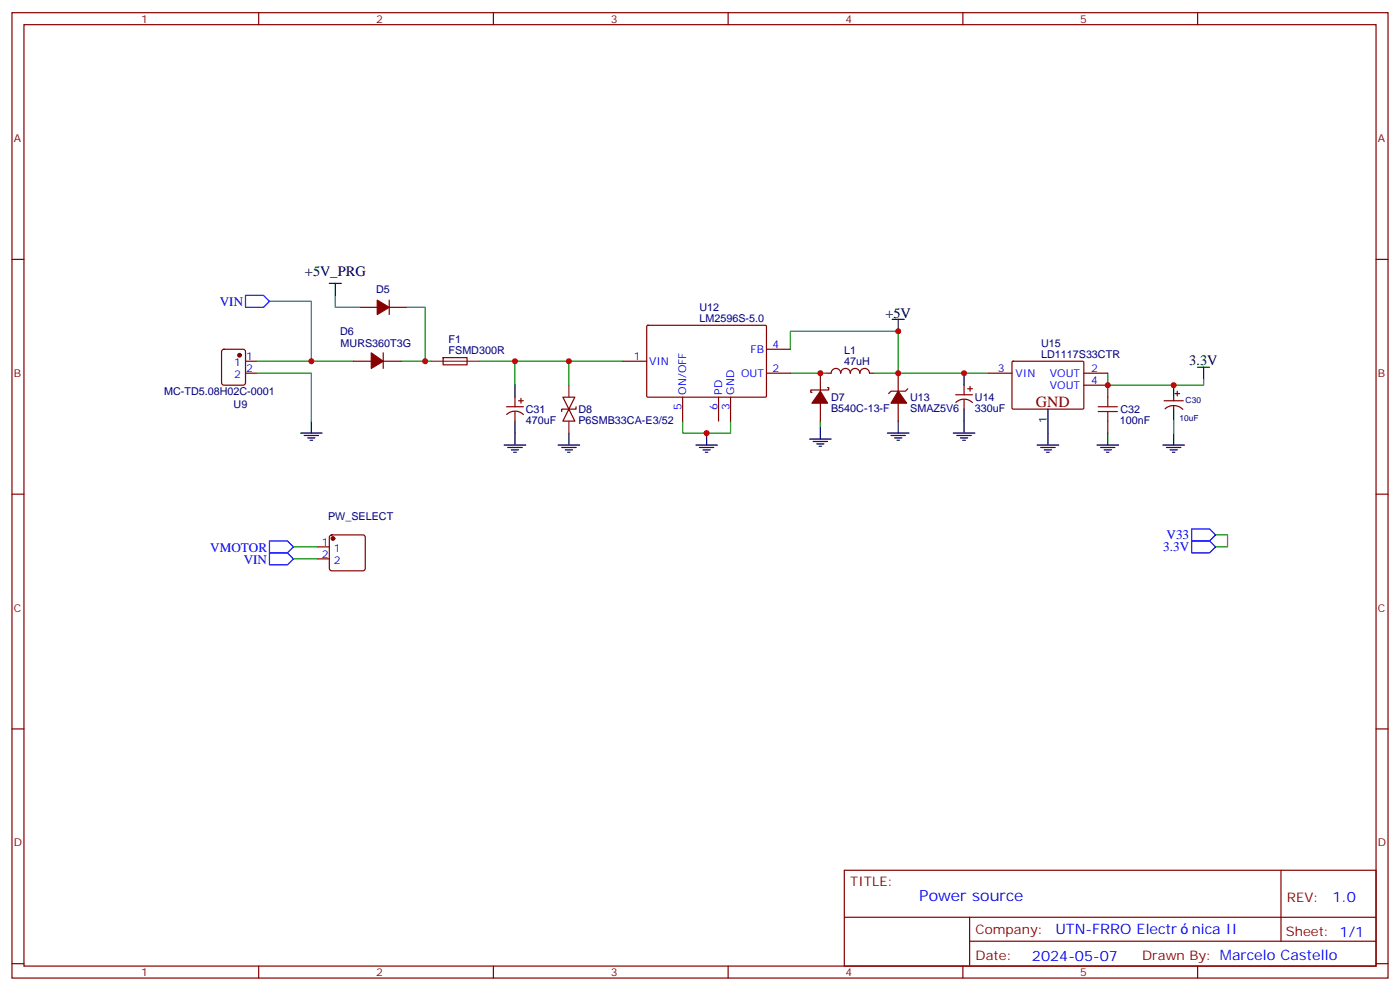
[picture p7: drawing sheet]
<svg xmlns="http://www.w3.org/2000/svg" width="412mm" height="292mm" viewBox="0 0 412 292" stroke-linecap="round" stroke-linejoin="round" font-family="sans-serif">
<g fill="none" stroke="#870000" stroke-width=".35">
<path d="M3.5 3.7h405.4v284.4h-405.4zM7.1 7.3h398.2v277.3h-398.2zM76.2 3.7v3.6M145.3 3.7v3.6M214.5 3.7v3.6M283.6 3.7v3.6M352.8 3.7v3.6M3.5 76.4h3.6M405.3 76.4h3.6M105.8 90.5h5.3M114.7 88.4v4.2M114.7 90.5h5.2"/>
<path d="M190.6 96l.3-.2 34.7 .1 .2 .3-.1 20.6-.3 .2-34.7-.1-.2-.3zM65.5 103.1l.5-.2h5.6l.7 .4v9.4l-.4 .7-5.9 .1-.7-.5v-9.4zM72.3 109.9h3.5M72.3 106.4h3.5M104.1 106.4h5.3M112.9 106.4h5.3M112.9 103.9v4.6M130.5 105.3h7l.1 2.1-7 .1zM149.2 119.8h5M151.7 117v2.8M152.8 118h1.4M153.5 117.3v1.4"/>
<path d="M165.8 117h3.5l-1.7 3.5zM169.7 119.8v.7h-4.2v.7M183.4 106.4h7.1M201.1 117v7M211.7 117v7M215.2 117v7M225.8 109.9h7M225.8 102.9h7M241.7 109.9v5.3M241.7 118.7v5.3M243.4 109.9h1.4a1.41 1.41 0 0 1 1.4-1.4 1.41 1.41 0 0 1 1.4 1.4 1.41 1.41 0 0 1 1.5-1.4 1.41 1.41 0 0 1 1.4 1.4 1.41 1.41 0 0 1 1.4-1.4 1.41 1.41 0 0 1 1.4 1.4 1.41 1.41 0 0 1 1.4-1.4 1.41 1.41 0 0 1 1.4 1.4h1.4M243.8 114.2h.3v.7h-5.3v.7h.4"/>
<path d="M264.6 109.9v5.3M264.6 118.7v5.3M267.4 114.5l-.7 .7h-4.2l-.7 .7M281.5 116.3h5M281.6 118.5a3.5 3.5 0 0 1 4.9 .1M284 113.5v2.8M284 117.7v2.8M285 114.5h1.5M285.8 113.8v1.4M291 109.9h7.1M298.2 106.6l.2-.2h20.7l.2 .4-.1 13.5-.3 .2h-20.6l-.2-.3zM319.3 109.9h7"/>
<path d="M319.3 113.5h7v3.5M342.9 118h5.6M345.7 117v1M345.7 119.5v1M346.1 115.9h1.4M346.8 115.2v1.4M149.3 122.1a3.5 3.5 0 0 1 4.9 0M151.7 121.2v2.8M167.6 120.5l1.7 3.5h-3.5zM326.3 124v3.6M343.2 120.4a3.8 3.8 0 0 1 5.2 .2M3.5 145.6h3.6"/>
<path d="M97.2 157.8l.5-.2h9.2l.5 .2 .2 .5v9.1l-.2 .5-.5 .2h-9.2l-.5-.2-.2-.5v-9.1zM405.3 145.6h3.6M93.5 161.1h3.5M93.5 164.6h3.5M3.5 214.7h3.6M405.3 214.7h3.6M248.7 256.3h156.6v28.3h-156.6zM377.3 256.4v20.8M248.7 270.2h156.5M285.6 277.2h119.6M285.6 270.2v14.1M3.5 283.8h3.6"/>
<path d="M76.2 284.6v3.5M145.3 284.6v3.5M214.5 284.6v3.5M283.6 284.6v3.5M352.8 284.6v3.5M405.3 283.8h3.6"/>
</g>
<g fill="#870000" stroke="#870000" stroke-width=".35">
<path d="M111.1 88.4l3.6 2.1-3.6 2.1z"/>
<path d="M264.6 115.2l2.5 3.5h-4.6z"/>
<path d="M241.7 115.2l2.1 3.5h-4.6z"/>
<path d="M109.4 103.9l3.5 2.5-3.5 2.1z"/>
<circle cx="98.1" cy="158.6" r=".53"/>
<circle cx="70.6" cy="104.6" r=".53"/>
</g>
<g fill="none" stroke="#008700" stroke-width=".35">
<path d="M79.4 88.8h12.3v17.6h12.4M98.8 87v3.5h7M119.9 90.5h5.3v15.9M75.8 109.9h15.9v14.1M75.8 106.4h15.9M118.2 106.4h8.8M141.1 106.4h42.3M151.7 106.4v7.1M167.6 106.4v7.1M232.8 102.9v-5.3h31.8v12.3M232.8 109.9h10.6M257.5 109.9h33.5"/>
<path d="M326.3 109.9v3.6h28.2v-1.8M201.1 124v3.6h14.1v-3.6M241.7 124v1.8M345.7 124v3.6M358.1 157.6h3.5v3.5h-3.5M86.4 161.1h7.1M86.4 164.6h7.1"/>
</g>
<g fill="none" stroke="#000" stroke-width=".35">
<path d="M97 83.5h3.5M98.8 83.5v3.5M262.8 94.1h3.5M264.6 94.1v3.5M151.7 113.5v3.5M284 109.9v3.6M345.7 113.5v3.5M352.8 108.2h3.5M354.5 108.2v3.5M88.5 127.6h6.4M89.6 128.3h4.2M90.7 129h2.1"/>
<path d="M91.4 129.7h.7M91.7 124v3.6M148.5 131.1h6.4M149.6 131.8h4.2M150.6 132.5h2.2M151.3 133.2h.7M151.7 124v7.1M164.4 131.1h6.3M165.5 131.8h4.2M166.5 132.5h2.1M167.2 133.2h.7M167.6 127.6v3.5"/>
<path d="M205 131.1h6.3M206 131.8h4.3M207.1 132.5h2.1M207.8 133.2h.7M208.1 127.6v3.5M238.5 129.3h6.3M239.5 130h4.3M240.6 130.7h2.1M241.3 131.4h.7M241.7 125.8v3.5M261.4 127.6h6.4M262.5 128.3h4.2"/>
<path d="M263.5 129h2.1M264.2 129.7h.7M264.6 124v3.6M280.8 127.6h6.4M281.9 128.3h4.2M282.9 129h2.1M283.6 129.7h.7M284 120.5v7.1M305.5 131.1h6.4M306.6 131.8h4.2M307.6 132.5h2.1M308.3 133.2h.7"/>
<path d="M308.7 120.5v10.6M323.1 131.1h6.4M324.2 131.8h4.2M325.3 132.5h2.1M326 133.2h.7M326.3 127.6v3.5M342.5 131.1h6.4M343.6 131.8h4.2M344.7 132.5h2.1M345.4 133.2h.7M345.7 120.5v3.5M345.7 127.6v3.5"/>
</g>
<path d="M127 106.4h14.1M167.6 113.5v3.5M167.6 124v3.6" fill="none" stroke="#8c2424" stroke-width=".35"/>
<path d="M323.5 119.8h5.6M326.3 117v2.8M323.5 121.2h5.6M326.3 121.2v2.8" fill="none" stroke="#a10000" stroke-width=".35"/>
<path d="M72.3 87h5.3l1.8 1.8-1.8 1.7h-5.3zM79.4 159.3h5.3l1.7 1.8-1.7 1.7h-5.3zM351 155.8h5.3l1.8 1.8-1.8 1.7h-5.3zM351 159.3h5.3l1.8 1.8-1.8 1.7h-5.3zM79.4 162.8h5.3l1.7 1.8-1.7 1.8h-5.3z" fill="none" stroke="#00f" stroke-width=".35"/>
<g fill="#c00">
<circle cx="125.2" cy="106.4" r=".88"/>
<circle cx="264.6" cy="97.6" r=".88"/>
<circle cx="208.1" cy="127.6" r=".88"/>
<circle cx="241.7" cy="109.9" r=".88"/>
<circle cx="264.6" cy="109.9" r=".88"/>
<circle cx="284" cy="109.9" r=".88"/>
<circle cx="345.7" cy="113.5" r=".88"/>
<circle cx="151.7" cy="106.4" r=".88"/>
<circle cx="167.6" cy="106.4" r=".88"/>
<circle cx="326.3" cy="113.5" r=".88"/>
<circle cx="91.7" cy="106.4" r=".88"/>
</g>
<text font-size="4.6" fill="#800" x="305.2" y="119.8">GND</text>
<text font-size="4.6" fill="#00f" x="270.8" y="265.4">Power source</text>
<g font-size="4.2">
<text x="89.8" y="81.3">+5V_PRG</text>
<text x="260.8" y="93.7">+5V</text>
<text x="350.3" y="107.5">3.3V</text>
</g>
<g font-size="4.2" fill="#00f">
<text x="392.5" y="265.6">1.0</text>
<text x="310.9" y="275.2">UTN-FRRO Electr</text>
<text x="351.1" y="275.2">nica II</text>
<text x="304" y="283">2024-05-07</text>
</g>
<g font-size="3.9" fill="#00f">
<text x="64.7" y="90.1">VIN</text>
<text x="343.6" y="158.8">V33</text>
<text x="61.9" y="162.5">VMOTOR</text>
<text x="71.8" y="166">VIN</text>
<text x="342.7" y="162.3">3.3V</text>
</g>
<g font-size="3.9" fill="#800">
<text x="250.5" y="260.9">TITLE:</text>
<text x="379.1" y="265.6">REV:</text>
<text x="287.4" y="275.1">Company:</text>
<text x="378.7" y="275.7">Sheet: 1/1</text>
<text x="287.4" y="282.8">Date:</text>
<text x="336.4" y="282.9">Drawn By: Marcelo Castello</text>
</g>
<g font-size="3.2" fill="#800">
<text x="41.6" y="6.7">1</text>
<text x="110.8" y="6.7">2</text>
<text x="179.9" y="6.7">3</text>
<text x="249.1" y="6.7">4</text>
<text x="318.2" y="6.7">5</text>
<text x="4.1" y="41.8">A</text>
<text x="405.9" y="41.8">A</text>
<text x="4.1" y="111">B</text>
<text x="405.9" y="111">B</text>
<text x="4.1" y="180.1">C</text>
<text x="405.9" y="180.1">C</text>
<text x="4.1" y="249.3">D</text>
<text x="405.9" y="249.3">D</text>
<text x="41.6" y="287.5">1</text>
<text x="110.8" y="287.5">2</text>
<text x="179.9" y="287.5">3</text>
<text x="249.1" y="287.5">4</text>
<text x="318.2" y="287.5">5</text>
</g>
<g font-size="3.2" fill="#000080">
<text x="110.8" y="86.4">D5</text>
<text x="206" y="94.8">LM2596S-5.0</text>
<text x="206" y="91.5">U12</text>
<text x="100.2" y="98.7">D6</text>
<text x="132.1" y="101.1">F1</text>
<text x="100.3" y="102.2">MURS360T3G</text>
<text x="132.1" y="104.3">FSMD300R</text>
<text x="248.6" y="107.5">47uH</text>
<text x="248.6" y="104.2">L1</text>
<text x="306.7" y="105.3">LD1117S33CTR</text>
<text x="306.7" y="102.1">U15</text>
<text x="48.3" y="116.3">MC-TD5.08H02C-0001</text>
<text x="244.8" y="118.1">D7</text>
<text x="268.1" y="118.1">U13</text>
<text x="287.2" y="118.1">U14</text>
<text x="68.8" y="120.2">U9</text>
<text x="154.9" y="124.9">470uF</text>
<text x="154.9" y="121.6">C31</text>
<text x="170.4" y="124.9">P6SMB33CA-E3/52</text>
<text x="170.4" y="121.7">D8</text>
<text x="244.8" y="121.3">B540C-13-F</text>
<text x="268.1" y="121.3">SMAZ5V6</text>
<text x="287.2" y="121.3">330uF</text>
<text x="329.8" y="124.8">100nF</text>
<text x="330" y="121.7">C32</text>
<text x="96.6" y="153.2">PW_SELECT</text>
</g>
<g font-size="3.2" fill="#00f">
<text x="69" y="107.8">1</text>
<text x="72.5" y="106">1</text>
<text x="186.7" y="106">1</text>
<text x="191.2" y="107.5">VIN</text>
<text x="221.1" y="103.9">FB</text>
<text x="227.5" y="102.5">4</text>
<text x="69" y="111.3">2</text>
<text x="72.5" y="109.6">2</text>
<text x="218.3" y="111">OUT</text>
<text x="227.5" y="109.6">2</text>
<text x="294" y="109.6">3</text>
<text x="299.2" y="111">VIN</text>
<text x="309.3" y="111">VOUT</text>
<text x="321.4" y="109.6">2</text>
<text x="321.4" y="113.1">4</text>
<text x="202.1" y="116.3" transform="rotate(-90 202.1 116.3)">ON/OFF</text>
<text x="212.7" y="116.3" transform="rotate(-90 212.7 116.3)">PD</text>
<text x="216.3" y="116.3" transform="rotate(-90 216.3 116.3)">GND</text>
<text x="309.3" y="114.5">VOUT</text>
<text x="200.7" y="120.8" transform="rotate(-90 200.7 120.8)">5</text>
<text x="211.3" y="120.8" transform="rotate(-90 211.3 120.8)">6</text>
<text x="214.8" y="120.8" transform="rotate(-90 214.8 120.8)">3</text>
<text x="94.8" y="160.7">1</text>
<text x="94.8" y="164.3">2</text>
<text x="98.3" y="162.5">1</text>
<text x="98.3" y="166">2</text>
</g>
<text font-size="3.2" x="308.3" y="124.6" transform="rotate(-90 308.3 124.6)">1</text>
<g font-size="2.5" fill="#000080">
<text x="349.2" y="118.7">C30</text>
<text x="347.5" y="124">10uF</text>
</g>
</svg>
